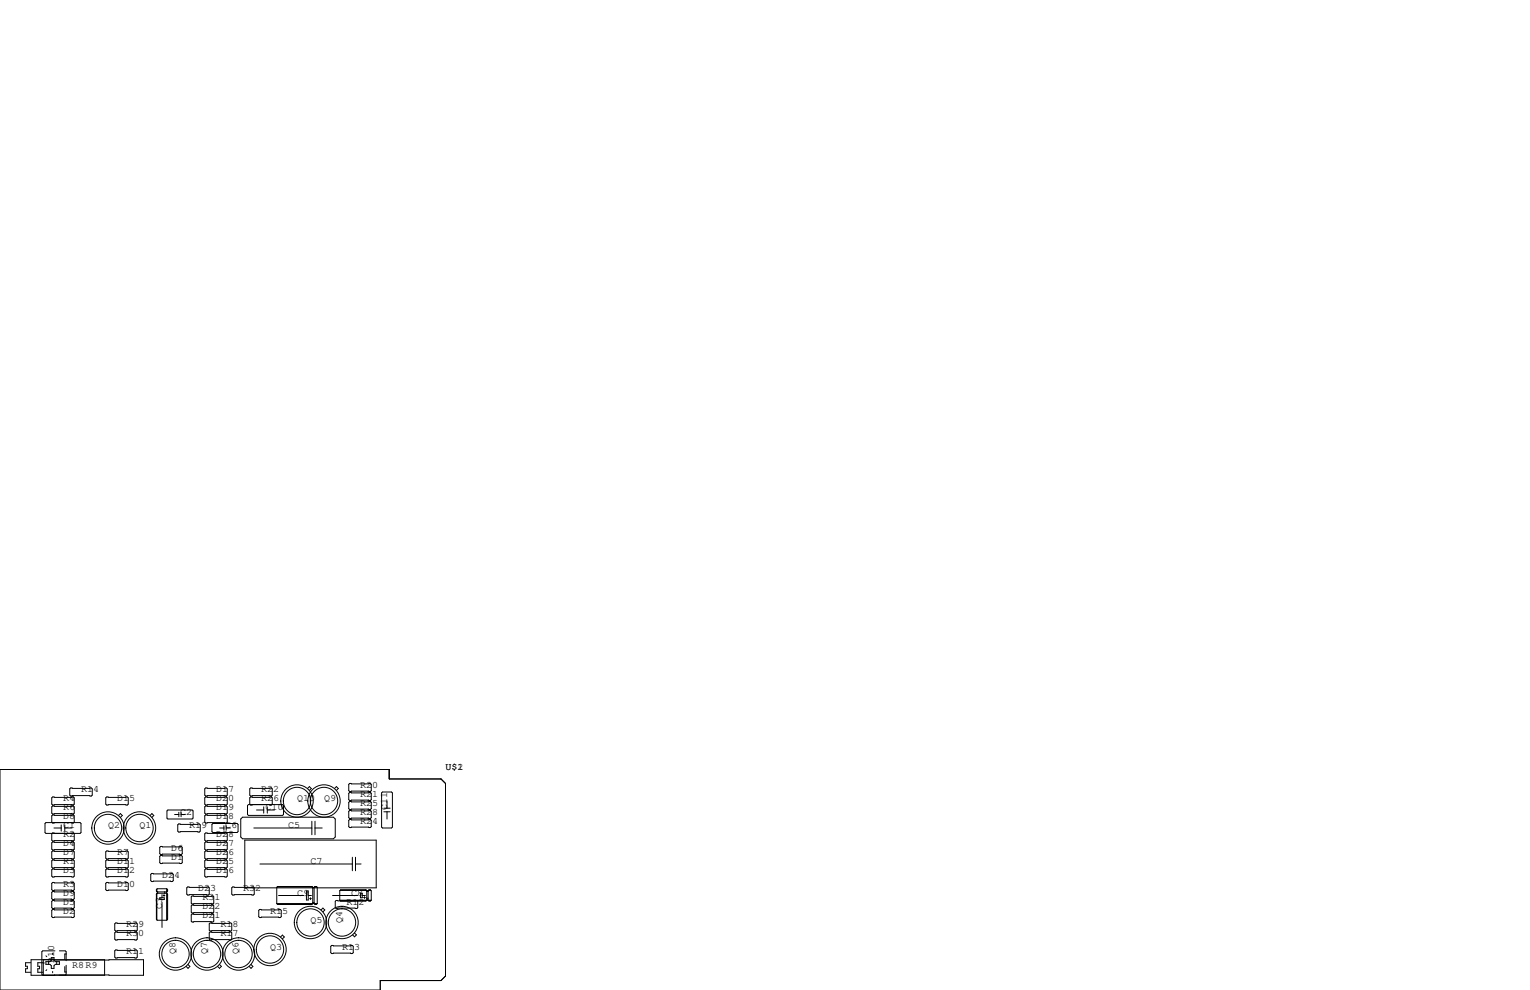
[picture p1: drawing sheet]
<svg xmlns="http://www.w3.org/2000/svg" width="432mm" height="279mm" viewBox="0 0 432 279" stroke-linecap="round" stroke-linejoin="round" font-family="sans-serif">
<g fill="none" stroke="#000" stroke-width=".28">
<path d="M0 217.2h109.9v2.6h14.6l1.2 1.3v54.4l-1.2 1.2h-17.2v2.7h-107.3zM13 232.2h9.6l.3 .2v2.5l-.3 .3h-9.6l-.3-.3v-2.5zM14.9 224.9h5.8l.3 .3v1.7l-.3 .3h-5.8l-.3-.3v-1.7zM14.9 227.5h5.8l.3 .2v1.8l-.3 .2h-5.8l-.3-.2v-1.8zM14.9 237.6h5.8l.3 .3v1.7l-.3 .3h-5.8l-.3-.3v-1.7zM15.2 233.7h2.1M15.4 232.2l-.5 .1-.3-.3v-1.7l.3-.3h5.8l.3 .3v1.7l-.3 .3-.5-.1M15.4 235.2l-.5-.1-.3 .2v1.8l.3 .3h5.8l.3-.3v-1.8l-.3-.2-.5 .1M17.3 232.8v1.8M18.3 233.7h2M18.3 232.8v1.8M19.9 222.4h5.9l.2 .2v1.8l-.2 .3h-5.9l-.2-.3v-1.8z"/>
<path d="M30.1 224.9h5.8l.3 .3v1.7l-.3 .3h-5.8l-.3-.3v-1.7zM33.5 230.1l.5-.5 .5 .5-.5 .6M42.3 230.1l.6-.5 .5 .5-.5 .6M45.3 238.9h5.9l.2 .2v1.8l-.2 .3h-5.9l-.2-.3v-1.8zM47.1 228.9l.3-.3h6.8l.3 .3v2l-.3 .2h-6.8l-.3-.2zM49.3 229.9h1.2M50.4 232.5h5.9l.2 .3v1.8l-.2 .2h-5.9l-.2-.2v-1.8zM50.5 229.2v1.3M51.1 229.2v1.3M51.1 229.9h1.2M58 237.6h5.9l.2 .3v1.7l-.2 .3h-5.9l-.2-.3v-1.7zM58 230h5.9l.2 .3v1.7l-.2 .3h-5.9l-.2-.3v-1.7z"/>
<path d="M58 235.1h5.9l.2 .2v1.8l-.2 .3h-5.9l-.2-.3v-1.8zM58 227.5h5.9l.2 .2v1.8l-.2 .2h-5.9l-.2-.2v-1.8zM58 224.9h5.9l.2 .3v1.7l-.2 .3h-5.9l-.2-.3v-1.7zM58 222.4h5.9l.2 .2v1.8l-.2 .3h-5.9l-.2-.3v-1.8zM59.8 232.7l.3-.3h6.8l.3 .3v2l-.3 .2h-6.8l-.3-.2zM62 233.7h1.2M63.2 233v1.3M63.8 233.7h1.2M63.8 233v1.3M67.9 231.1l.6-.5h25.6l.5 .5v5.1l-.5 .5h-25.6l-.6-.5zM69.1 237.1h37.1v13.5h-37.1zM69.9 227.3l.2-.2h9.7l.2 .2v2.6l-.2 .2h-9.7l-.2-.2z"/>
<path d="M70.7 222.4h5.9l.2 .2v1.8l-.2 .3h-5.9l-.2-.3v-1.8zM71.2 227.1l-.5 .1-.2-.3v-1.7l.2-.3h5.9l.2 .3v1.7l-.2 .3-.5-.1M71.6 233.7h16.4M72.4 228.6h2M74.4 227.7v1.8M75.4 228.6h2.1M75.4 227.7v1.8M86.8 222.5l.5-.5 .6 .5-.6 .6M88 231.8v3.8M88.9 233.7h2M88.9 231.8v3.8M94.4 222.5l.5-.5 .6 .5-.6 .6"/>
<path d="M98.7 221.1h5.8l.3 .3v1.7l-.3 .3h-5.8l-.3-.3v-1.7zM98.7 223.6h5.8l.3 .3v1.8l-.3 .2h-5.8l-.3-.2v-1.8zM98.7 226.2h5.8l.3 .2v1.8l-.3 .3h-5.8l-.3-.3v-1.8zM98.7 228.7h5.8l.3 .3v1.8l-.3 .2h-5.8l-.3-.2v-1.8zM98.7 231.3h5.8l.3 .2v1.8l-.3 .3h-5.8l-.3-.3v-1.8zM107.7 223.8l.3-.3h2.5l.2 .3v9.6l-.2 .3h-2.5l-.3-.3zM108.3 229.1h1.8M108.3 228.1h1.8M109.2 226.1v2M109.2 229.1v2M14.9 256.7h5.8l.3 .2v1.8l-.3 .3h-5.8l-.3-.3v-1.8zM14.9 240.2h5.8l.3 .2v1.8l-.3 .2h-5.8l-.3-.2v-1.8z"/>
<path d="M14.9 242.7h5.8l.3 .3v1.7l-.3 .3h-5.8l-.3-.3v-1.7zM14.9 245.2h5.8l.3 .3v1.8l-.3 .2h-5.8l-.3-.2v-1.8zM14.9 249h5.8l.3 .3v1.8l-.3 .2h-5.8l-.3-.2v-1.8zM14.9 251.6h5.8l.3 .2v1.8l-.3 .3h-5.8l-.3-.3v-1.8zM14.9 254.1h5.8l.3 .3v1.8l-.3 .2h-5.8l-.3-.2v-1.8zM30.1 245.2h5.8l.3 .3v1.8l-.3 .2h-5.8l-.3-.2v-1.8zM30.1 240.2h5.8l.3 .2v1.8l-.3 .2h-5.8l-.3-.2v-1.8zM30.1 249h5.8l.3 .3v1.8l-.3 .2h-5.8l-.3-.2v-1.8zM30.1 242.7h5.8l.3 .3v1.7l-.3 .3h-5.8l-.3-.3v-1.7zM42.5 246.8l.3-.3h5.8l.3 .3v1.7l-.3 .3h-5.8l-.3-.3zM44.1 251.1h.1M44.1 251.1v.4l.3 .2"/>
<path d="M44.1 252.3v7.2l.3 .2h2.7M44.1 252.3h.1M44.3 251v.6M44.3 252.2v7.4M44.4 252.1h2.7l.2 .2v7.2l-.2 .2M44.4 251.7v.4M44.4 252.1l-.3 .2M44.5 251.7v.4M45.1 253.4h1.3v.5h-1.3zM45.3 241.4h5.9l.2 .3v1.8l-.2 .2h-5.9l-.2-.2v-1.8zM45.7 252.5v.9M45.7 254.6v7.1"/>
<path d="M46 252.7h.5M46.3 252.5v.5M46.5 251.7v.4M46.9 251.8v.2M47.1 250.8l.2 .3v.4l-.2 .2h-2.7M47.1 250.8h-2.7l-.3 .3M47.1 250.8v8.9M47.2 251.1v.4M47.2 252.3v7.2M52.7 250.6l.3-.3h5.8l.3 .3v1.7l-.3 .3h-5.8l-.3-.3zM54 253.1l.2-.2h5.9l.2 .2v1.8l-.2 .2h-5.9l-.2-.2zM54 258.2l.2-.3h5.9l.2 .3v1.8l-.2 .2h-5.9l-.2-.2z"/>
<path d="M54 255.7l.2-.3h5.9l.2 .3v1.7l-.2 .3h-5.9l-.2-.3zM57.8 245.5l.2-.3h5.9l.2 .3v1.8l-.2 .2h-5.9l-.2-.2zM58 240.2h5.9l.2 .2v1.8l-.2 .2h-5.9l-.2-.2v-1.8zM58 242.7h5.9l.2 .3v1.7l-.2 .3h-5.9l-.2-.3v-1.7zM65.4 250.6l.3-.3h5.8l.3 .3v1.7l-.3 .3h-5.8l-.3-.3zM73 256.9l.3-.2h5.8l.3 .2v1.8l-.3 .3h-5.8l-.3-.3zM73.4 243.8h26M78.1 255h11.4M78.2 250.3h9.9M78.4 255.1h9.6M78.6 252.7h7.1M86.5 251.5h.5v2.5h-.5z"/>
<path d="M87 252.7h.9M87.4 253.6h.5M87.6 253.4v.5M88 250.2h-9.6M88 250.2h-9.6l-.3 .2v4.6M88 250.2l.3 .2M88.3 250.4v4.6l-.3 .3h-9.6l-.3-.3M88.3 254.8h.3M88.3 250.4h.3M88.4 254.9h.1M88.6 250.4v4.6l.3 .3h.4l.2-.3M88.8 250.3h.6"/>
<path d="M88.9 255.1h.4M89.3 250.2l.2 .2v4.6M89.3 250.2h-.4l-.3 .2M89.3 250.2h-.4M90.6 256.8l.5-.5 .6 .5-.6 .6M93.9 252.7h7.1M95.9 254.1l.2 .2M95.9 254.1h8.9M96 251.3h7.4M96.1 254.2h7.2M99.4 241.9v3.8M100.3 243.8h1.6"/>
<path d="M100.3 241.9v3.8M101.7 252.1h.5v1.3h-.5zM102.2 252.7h.9M102.6 253.3h.5M102.9 253v.6M103.3 251.1l-7.2 .1M103.3 251.1h-7.2l-.2 .3v2.7M103.3 251.1l.2 .3M103.5 251.4v2.7l-.2 .2-8.4-.2-.3 .3v1.8l.3 .2h5.8l.3-.2v-1.8l-.3-.3-.5 .2M103.5 251.4h.4M103.5 253.5h.4M103.5 251.5h.4"/>
<path d="M103.6 253.9h.2M103.9 251.4v2.7l.2 .2h.4l.3-.2M104 251.3h.6M104.1 254.2h.4M104.5 251.1l-.4 .1M104.5 251.1l.3 .3v2.7M104.5 251.1h-.4l-.2 .3M8.7 271.7h-1.5v1h.5v.7h-.5v1h1.5M8.8 270.8h20.7v4.5h-20.7zM12.1 271.7h-1.4v1h.5v.7h-.5v1h1.4M12.1 271.8h.4M12.2 270.8v4.5"/>
<path d="M13 271.4h1.1l.4-.4v-.7h.7v.7l.4 .4h1.2v.8h-1.2l-.4 .3v.8h-.7v-.8l-.4-.3h-1.1zM13 269.7l.2 .3M13.2 273.7l-.2 .2M13.7 271.4v.8M14.9 269v.4M14.9 274.2v.3M15.3 270.8h25.2v4.5h-25.2M15.5 268.4h-3.4l-.3 .2v6.4l.3 .2M16 271.4v.8M16.8 268.4h1.6l.3 .2v2.5M18.3 272.8v1.5h.4M18.7 269.2h-.4v1.6"/>
<path d="M18.7 272.4v2.6l-.3 .2M32.6 263h5.9l.2 .3v1.7l-.2 .3h-5.9l-.2-.3v-1.7zM32.6 260.5h5.9l.2 .2v1.8l-.2 .3h-5.9l-.2-.3v-1.8zM32.6 268.1h5.9l.2 .3v1.7l-.2 .3h-5.9l-.2-.3v-1.7zM53.1 272.2l.5 .5-.5 .6-.6-.6M59.1 260.7l.2-.2h5.9l.2 .2v1.8l-.2 .3h-5.9l-.2-.3zM59.1 263.3l.2-.3h5.9l.2 .3v1.7l-.2 .3h-5.9l-.2-.3zM62 272.2l.5 .5-.5 .6-.6-.6M70.8 272.2l.6 .5-.6 .6-.5-.6M79.2 264.4l.5-.5 .5 .5-.5 .6M93.3 267.1l.3-.3h5.8l.3 .3v1.8l-.3 .2h-5.8l-.3-.2zM100.1 263.3l.5 .6-.5 .5-.6-.5"/>
<circle cx="30.5" cy="233.7" r="4.6"/>
<circle cx="30.5" cy="233.7" r="3.9"/>
<circle cx="39.4" cy="233.7" r="4.6"/>
<circle cx="39.4" cy="233.7" r="3.9"/>
<circle cx="83.8" cy="226.1" r="4.6"/>
<circle cx="83.8" cy="226.1" r="3.9"/>
<circle cx="91.4" cy="226.1" r="4.6"/>
<circle cx="91.4" cy="226.1" r="3.9"/>
<circle cx="49.5" cy="269.2" r="3.9"/>
<circle cx="49.5" cy="269.2" r="4.6"/>
<circle cx="58.4" cy="269.2" r="3.9"/>
<circle cx="58.4" cy="269.2" r="4.6"/>
<circle cx="67.3" cy="269.2" r="3.9"/>
<circle cx="67.3" cy="269.2" r="4.6"/>
<circle cx="76.2" cy="268" r="3.9"/>
<circle cx="76.2" cy="268" r="4.6"/>
<circle cx="87.6" cy="260.4" r="3.9"/>
<circle cx="87.6" cy="260.3" r="4.6"/>
<circle cx="96.5" cy="260.4" r="3.9"/>
<circle cx="96.5" cy="260.4" r="4.6"/>
</g>
<g font-size="2.8">
<text x="125.7" y="217.2">U$1</text>
<text x="129.1" y="217.2">2</text>
<text x="17.8" y="226.1">R4</text>
<text x="22.9" y="223.5">R14</text>
<text x="33" y="226.1">D15</text>
<text x="61" y="223.5">D17</text>
<text x="61" y="226.1">D20</text>
<text x="73.7" y="223.5">R22</text>
<text x="73.7" y="226.1">R26</text>
<text x="83.8" y="226.1">Q10</text>
<text x="91.4" y="226.1">Q9</text>
<text x="101.6" y="222.2">R20</text>
<text x="101.6" y="227.3">R25</text>
<text x="101.6" y="224.8">R21</text>
<text x="17.8" y="231.1">D8</text>
<text x="17.8" y="233.7">C1</text>
<text x="17.8" y="228.6">R6</text>
<text x="30.5" y="233.7">Q2</text>
<text x="39.4" y="233.7">Q1</text>
<text x="50.8" y="229.9">C2</text>
<text x="53.3" y="233.7">R19</text>
<text x="61" y="231.1">D18</text>
<text x="61" y="228.6">D19</text>
<text x="63.5" y="233.7">C6</text>
<text x="74.9" y="228.6">C10</text>
<text x="81.3" y="233.7">C5</text>
<text x="101.6" y="232.4">R24</text>
<text x="101.6" y="229.9">R28</text>
<text x="109.2" y="228.6" transform="rotate(-90 109.2 228.6)">C11</text>
<text x="17.8" y="238.8">D4</text>
<text x="17.8" y="236.2">R2</text>
<text x="61" y="236.2">D28</text>
<text x="61" y="238.8">D27</text>
<text x="17.8" y="241.3">D7</text>
<text x="17.8" y="243.8">R1</text>
<text x="33" y="243.8">D11</text>
<text x="33" y="241.3">R7</text>
<text x="48.3" y="242.6">D1</text>
<text x="48.3" y="240">D6</text>
<text x="61" y="243.8">D25</text>
<text x="61" y="241.3">D26</text>
<text x="87.6" y="243.8">C7</text>
<text x="17.8" y="246.4">D3</text>
<text x="17.8" y="250.2">R3</text>
<text x="33" y="250.2">D10</text>
<text x="33" y="246.4">D12</text>
<text x="45.7" y="247.6">D24</text>
<text x="55.9" y="251.5">D23</text>
<text x="61" y="246.4">D16</text>
<text x="68.6" y="251.5">R32</text>
<text x="17.8" y="257.8">D2</text>
<text x="17.8" y="255.3">D5</text>
<text x="17.8" y="252.7">D9</text>
<text x="45.7" y="256.5" transform="rotate(-90 45.7 256.5)">C3</text>
<text x="57.1" y="256.5">D22</text>
<text x="57.1" y="254">R31</text>
<text x="76.2" y="257.8">R15</text>
<text x="83.8" y="252.7">C9</text>
<text x="97.8" y="255.3">R12</text>
<text x="99.1" y="252.7">C8</text>
<text x="35.6" y="261.6">R29</text>
<text x="57.1" y="259.1">D21</text>
<text x="62.2" y="261.6">R18</text>
<text x="87.6" y="260.3">Q5</text>
<text x="96.5" y="260.3" transform="rotate(-90 96.5 260.3)">Q4</text>
<text x="35.6" y="264.2">R30</text>
<text x="35.6" y="269.2">R11</text>
<text x="49.5" y="269.2" transform="rotate(-90 49.5 269.2)">Q8</text>
<text x="58.4" y="269.2" transform="rotate(-90 58.4 269.2)">Q7</text>
<text x="62.2" y="264.2">R17</text>
<text x="67.3" y="269.2" transform="rotate(-90 67.3 269.2)">Q6</text>
<text x="76.2" y="268">Q3</text>
<text x="96.5" y="268">R13</text>
<text x="15.2" y="271.8" transform="rotate(-90 15.2 271.8)">R10</text>
<text x="20.3" y="273">R8R9</text>
</g>
</svg>
